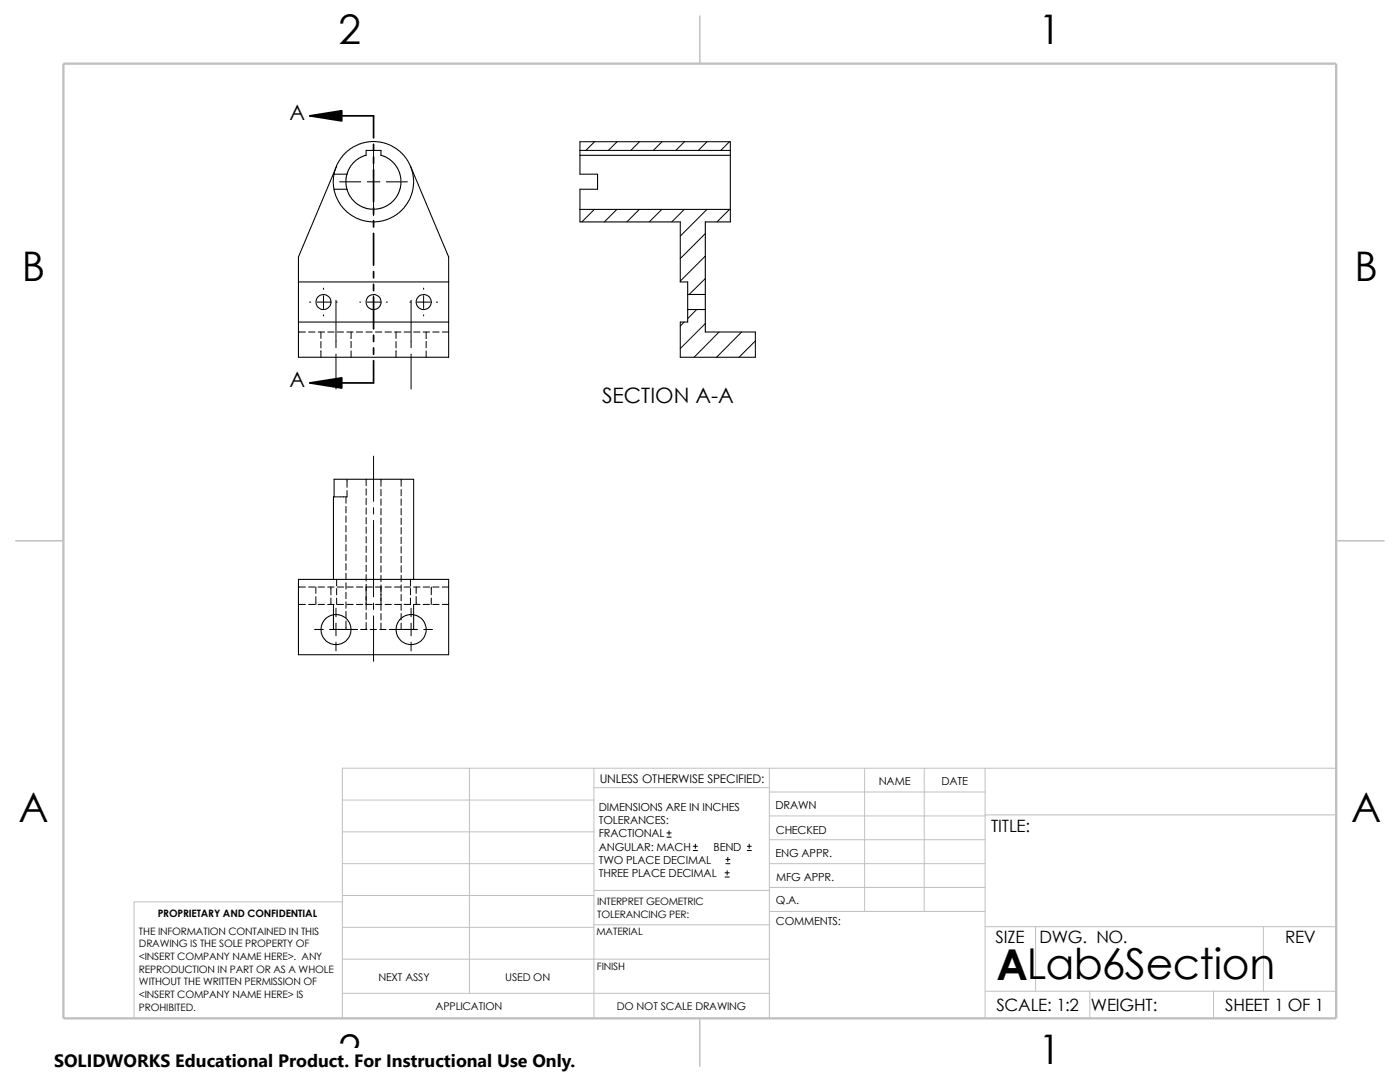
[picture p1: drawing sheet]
<svg xmlns="http://www.w3.org/2000/svg" width="279mm" height="216mm" viewBox="0 0 279 216" stroke-linecap="round" stroke-linejoin="round" font-family="sans-serif">
<g fill="none" stroke="#c0c0c0" stroke-width=".2">
<path d="M68.3 159.6h50.2M93.7 153.3v44.9M118.5 153.3v49.9M118.5 157.2h35M153.5 153.3v49.9M153.5 158h43.1M172.6 153.3v28.6M184.4 153.3v28.6M196.6 153.3v49.9M266.7 153.3h-198.4v49.9M68.3 178.7h50.2M68.3 172.3h50.2"/>
<path d="M68.3 166h50.2M68.3 180h-41.5v23.2M118.5 177.7h35.1M153.5 167.6h43.1M153.5 162.8h43.1M153.5 172.3h43.1M153.5 177.1h43.1M196.6 162.6h70.1M68.3 198.2h85.2M68.3 191.4h85.2M68.3 185h50.2M118.5 184.5h35.1"/>
<path d="M153.6 181.9h43M196.6 184.9h70.1M196.6 197.8h70.1M206.7 184.9v12.9M217.5 197.8v5.4M242.2 197.8v5.4M252.1 184.9v12.9"/>
</g>
<path d="M139.7 3.2v9.5M3.1 107.9h9.6M266.7 107.9h9.5M139.7 203.2v9.5" fill="none" stroke="#c0c0c0" stroke-width=".21"/>
<path d="M12.7 12.7h254v190.5h-254z" fill="none" stroke="#c0c0c0" stroke-width=".47"/>
<g fill="none" stroke="#000" stroke-width=".2">
<path d="M67.8 36.3h4.2M73.3 36.3h2.5M74.5 29.5v4.2M74.5 35v2.5M74.5 38.8v4.3M77.1 36.3h4.2M118.7 28.3l-1.8 1.7M123.1 28.3l-1.7 1.7M127.6 28.3l-1.7 1.7M132.1 28.3l-1.7 1.7M136.6 28.3l-1.7 1.7M141.1 28.3l-1.7 1.7"/>
<path d="M145.6 28.3l-1.8 1.7M64.6 57.5v.2M64.6 59v2.6M67.1 59.9v9.5M74.5 57.5v.2M74.5 59v2.6M82 59.9v9.5M84.5 57.5v.2M84.5 59v2.6M118.6 41.8l-2.5 2.5M123.1 41.8l-2.5 2.5M127.6 41.8l-2.5 2.5"/>
<path d="M132.1 41.8l-2.5 2.5M136.6 41.8l-2.5 2.5M140.8 46.6l-5 5M140.8 51.1l-5 5M140.8 55.6l-3.3 3.2M141.1 41.8l-5.3 5.3M145.6 41.8l-2.5 2.5M59.6 66.3h1.4M61.6 66.3h1.3M61.8 60.3h.2M63.3 60.3h2.5M63.5 66.3h1.3"/>
<path d="M64.1 66.3v1.2M64.1 68.2v1.2M64.1 70v1.3M64.6 62.8v.2M65.4 66.3h1.3M67.1 70.7v6.9M67.1 60.3h.2M67.3 66.3h1.3M69.2 66.3h1.3M70.1 66.3v1.2M70.1 68.1v1.3M70.1 70v1.3"/>
<path d="M71.1 66.3h1.3M71.8 60.3h.2M73 66.3h1.3M73.3 60.3h2.5M74.5 62.8v.2M74.9 66.3h1.3M76.8 66.3h1.3M77.1 60.3h.2M78.7 66.3h1.3M79 66.3v1.2M79 68.2v1.2M79 70v1.3"/>
<path d="M80.6 66.3h1.3M81.8 60.3h.2M82 70.7v6.9M82.5 66.3h1.3M83.3 60.3h2.5M84.5 66.3h1.2M84.5 62.8v.2M85 66.3v1.2M85 68.1v1.3M85 70v1.3M86.4 66.3h1.2M87.1 60.3h.2"/>
<path d="M88.3 66.3h1.2M136.5 64.3l-.7 .8M139 61.8l-1.8 1.8M140.8 64.6l-5 5M143.5 66.3l-5 5M148 66.3l-5 5M150.7 68l-3.2 3.3M69 99.1v1.3M69.3 95.6v1.6M69.3 97.9v1.2h-2.6M73.1 95.6v1.3M73.1 97.5v1.3"/>
<path d="M73.1 99.4v1.3M74.5 91v9M76 95.6v1.4M76 97.7v1.2M76 99.6v1.2M80.1 95.6v1.4M80.1 97.7v1.2M80.1 99.6v1.2M59.6 117.1h1.4M61.6 117.1h1.3M63 117.1v1.3M63 119v1.6"/>
<path d="M63.5 117.1h1.3M65.4 117.1h1.3M66 117.1v1.6M66 119.3v1.3M67.2 115.6v1.3M67.2 117.4v1.3M67.2 119.3v1.3M67.3 117.1h1.3M69 101v1.3M69 103v1.2M69 104.9v1.2M69 106.8v1.2"/>
<path d="M69 108.7v1.2M69 110.6v1.2M69 112.5v1.2M69 114.4v1.3M69 116.3v1.3M69 118.2v1.3M69.2 117.1h1.3M71.1 117.1h1.3M73 117.1h1.3M73.1 101.3v1.3M73.1 103.3v1.2M73.1 105.2v1.2"/>
<path d="M73.1 107.1v1.2M73.1 109v1.2M73.1 110.9v1.2M73.1 112.8v1.2M73.1 114.7v1.3M73.1 116.6v1.8M73.1 118.5v3.2M74.5 101.3v1.3M74.5 103.8v15.3M74.9 117.1h1.3M76 101.5v1.2M76 103.4v1.2"/>
<path d="M76 105.3v1.3M76 107.2v1.3M76 109.1v1.3M76 111v1.3M76 112.9v1.3M76 114.8v1.3M76 116.7v5.1M76.8 117.1h1.3M78.7 117.1h1.3M80.1 101.5v1.2M80.1 103.4v1.2M80.1 105.3v1.3"/>
<path d="M80.1 107.2v1.3M80.1 109.1v1.3M80.1 111v1.3M80.1 112.9v1.3M80.1 114.8v1.3M80.1 116.7v1.3M80.1 118.6v1.3M80.6 117.1h1.3M81.9 119.3v1.3h-1.3M81.9 115.6v1.3M81.9 117.4v1.3M82.5 117.1h1.3"/>
<path d="M83.1 117.1v1.3M83.1 119v1.6M84.5 117.1h1.2M86.1 117.1v1.6M86.1 119.3v1.3M86.4 117.1h1.2M88.3 117.1h1.2M59.6 120.6h1.4M61.6 120.6h1.3M62.8 125.6h1.7M63.5 120.6h1.3M65.4 120.6h1.3"/>
<path d="M65.8 125.6h2.5M66.5 120.6v2.1M67.1 121.4v1.7M67.1 124.3v2.6M67.1 128.1v1.8M67.3 120.6h1.3M69 120.1v1.3M69 122v1.3M69 123.9v1.7M69.2 120.6h1.3M69.6 125.6h1.7M71.1 120.6h1.3"/>
<path d="M72 125.6h1.2M73 120.6h1.3M73.1 122.3v1.3M73.1 124.2v1.4M73.9 125.6h1.2M74.5 120.4v1.2M74.5 122.9v9.1M74.9 120.6h1.3M75.8 125.6h1.2M76 122.4v1.3M76 124.3v1.3M76.8 120.6h1.3"/>
<path d="M77.7 125.6h1.8M78.7 120.6h1.3M80.1 120.5v1.3M80.1 122.4v1.3M80.1 124.3v1.3M80.8 125.6h2.5M82 121.4v1.7M82 124.3v2.6M82 128.1v1.8M83.8 120.6h-1.3v2.1M84.5 120.6h1.2M84.6 125.6h1.7"/>
<path d="M86.4 120.6h1.2M88.3 120.6h1.2M133.1 167h.8M133.1 166.2h.8M133.5 165.8v.8M138.3 169.7h.9M138.3 168.9h.9M138.8 168.4v.9M144.7 175h.8M144.7 174.2h.8M144.9 172.3h.8M144.9 171.5h.8"/>
<path d="M145.1 173.7v.9M145.2 171.1v.8M149.1 169.7h.8M149.1 168.9h.8M149.5 168.4v.9"/>
</g>
<g fill="none" stroke="#000" stroke-width=".21">
<path d="M66.7 34.8l.4-1.7 .6-1.1 .8-1.1 .9-.8 1-.7 1.8-.8 1.4-.3 1.3-.1 1.5 .2 1.3 .5 2.1 1.3 1.2 1.3 .8 1.5 .5 1.4 .2 1.5v1.2l-.4 1.8-.5 1.1-1 1.6-1.9 1.5-1.4 .7-1.9 .4-1.2 .1-1.7-.3-1.1-.4-1.6-.9-1.1-1-1.1-1.3-.6-1.4-.3-1.2M66.7 37.8h2.6M66.7 34.8h2.6M66.7 34.8l-.2 1.1 .2 1.9M67.2 33.1l-7.6 18.2v20h29.9v-20l-7.6-18.2M69.3 34.8l-.3 .9v1.1l.3 1M76 31l1 .3 1.3 .9 .9 1.2 .6 1.2 .2 1.1-.1 1.9-.4 1.1-.9 1.3-1.2 1-1.2 .5-1.1 .2-1.9-.1-1.1-.4-1.3-.9-1-1.2-.5-1.3M76 31v-1h-2.9v1l-1.1 .4-1.1 .7-1 1.2-.6 1.5M115.7 31v-2.7h30.1v2.7M115.7 31h30.1M115.7 30h30.1M115.7 31v3.8h3.6v3h-3.6v4"/>
<path d="M145.8 31v10.8M59.6 56.3h29.9M115.7 41.8v2.5h20.1v12h1.4v2.5M115.7 41.8h30.1M137.2 58.8v3M137.2 58.8h3.6M140.8 58.8v3M145.8 41.8v2.5h-5v14.5M59.6 64.3h29.9M137.2 61.8v2.5h-1.4v7h14.9v-5h-9.9v-4.5M137.2 61.8h3.6M59.6 115.6h29.9v15h-29.9z"/>
<path d="M66.5 115.6v-16.5h.2v-3.5h15.8v20M66.5 122.7v2.9h3.6M82.5 122.7l.1 2.9h-3.6"/>
<circle cx="64.5" cy="60.3" r="1.49"/>
<circle cx="74.5" cy="60.3" r="1.49"/>
<circle cx="84.6" cy="60.3" r="1.51"/>
<circle cx="67.1" cy="125.6" r="3"/>
<circle cx="82" cy="125.6" r="3"/>
</g>
<path d="M61.8 23.1l6.4-1v2zM61.8 76.4l6.4-1v2z" fill="#000" stroke="#000" stroke-width=".34"/>
<g fill="none" stroke="#000" stroke-width=".34">
<path d="M61.8 23.1h12.7v4.4M74.5 28.8v1.3M74.5 31.3v1.3M74.5 33.9v6.3M74.5 41.5v1.3M74.5 44v1.3M74.5 46.6v6.3M74.5 54.2v1.3M74.5 56.7v1.3M74.5 59.3v6.3M74.5 72v4.4h-12.7M74.5 66.9v1.3"/>
<path d="M74.5 69.4v1.3"/>
</g>
<path d="M10.8 209.2h104.1v6.7h-104.1z" fill="#fff"/>
<text font-size="8.5" x="198.8" y="195.5">ALab6Section</text>
<g font-size="8.1">
<text x="67.6" y="8.8">2</text>
<text x="207.3" y="8.8">1</text>
<text x="4.4" y="56.1">B</text>
<text x="270.3" y="56.1">B</text>
<text x="3.7" y="164.1">A</text>
<text x="269.6" y="164.1">A</text>
<text x="67.6" y="212.3">2</text>
<text x="207.3" y="212.3">1</text>
</g>
<g font-size="4.2">
<text x="57.8" y="23.9">A</text>
<text x="57.8" y="77.3">A</text>
<text x="120.1" y="80.5">SECTION A-A</text>
</g>
<text font-size="3.6" x="10.8" y="213">SOLIDWORKS Educational Product. For Instructional Use Only.</text>
<g font-size="3.4">
<text x="197.8" y="166">TITLE:</text>
<text x="198.7" y="188.1">SIZE</text>
<text x="207.5" y="188.1">DWG. NO.</text>
<text x="256.5" y="188.2">REV</text>
<text x="198.8" y="201.7">SCALE: 1:2</text>
<text x="217.7" y="201.8">WEIGHT:</text>
<text x="244.5" y="201.7">SHEET 1 OF 1</text>
</g>
<text font-size="2.4" x="119.7" y="156.2">UNLESS OTHERWISE SPECIFIED:</text>
<g font-size="2.2">
<text x="119.5" y="161.8">DIMENSIONS ARE IN INCHES</text>
<text x="154.8" y="161.5">DRAWN</text>
<text x="175.4" y="156.7">NAME</text>
<text x="187.9" y="156.7">DATE</text>
<text x="119.5" y="164.4">TOLERANCES:</text>
<text x="119.5" y="167.1">FRACTIONAL</text>
<text x="154.8" y="166.3">CHECKED</text>
<text x="119.5" y="172.4">TWO PLACE DECIMAL</text>
<text x="119.5" y="169.8">ANGULAR: MACH</text>
<text x="142.4" y="169.8">BEND</text>
<text x="154.8" y="171">ENG APPR.</text>
<text x="119.5" y="175">THREE PLACE DECIMAL</text>
<text x="154.9" y="175.7">MFG APPR.</text>
<text x="154.9" y="184.7">COMMENTS:</text>
<text x="154.9" y="180.5">Q.A.</text>
</g>
<g font-size="2.1">
<text x="75.5" y="195.7">NEXT ASSY</text>
<text x="100.8" y="195.7">USED ON</text>
<text x="86.9" y="201.5">APPLICATION</text>
<text x="123.1" y="201.6">DO NOT SCALE DRAWING</text>
</g>
<g font-size="2">
<text x="31.5" y="183">PROPRIETARY AND CONFIDENTIAL</text>
<text x="119.2" y="183.1">TOLERANCING PER:</text>
<text x="119.2" y="180.6">INTERPRET GEOMETRIC</text>
<text x="27.7" y="186.5">THE INFORMATION CONTAINED IN THIS</text>
<text x="27.7" y="189.1">DRAWING IS THE SOLE PROPERTY OF</text>
<text x="27.7" y="191.6">&lt;INSERT COMPANY NAME HERE&gt;. ANY</text>
<text x="119" y="186.6">MATERIAL</text>
<text x="27.7" y="194.1">REPRODUCTION IN PART OR AS A WHOLE</text>
<text x="27.7" y="196.6">WITHOUT THE WRITTEN PERMISSION OF</text>
<text x="119.1" y="193.5">FINISH</text>
<text x="27.7" y="199.1">&lt;INSERT COMPANY NAME HERE&gt; IS</text>
<text x="27.7" y="201.7">PROHIBITED.</text>
</g>
</svg>
